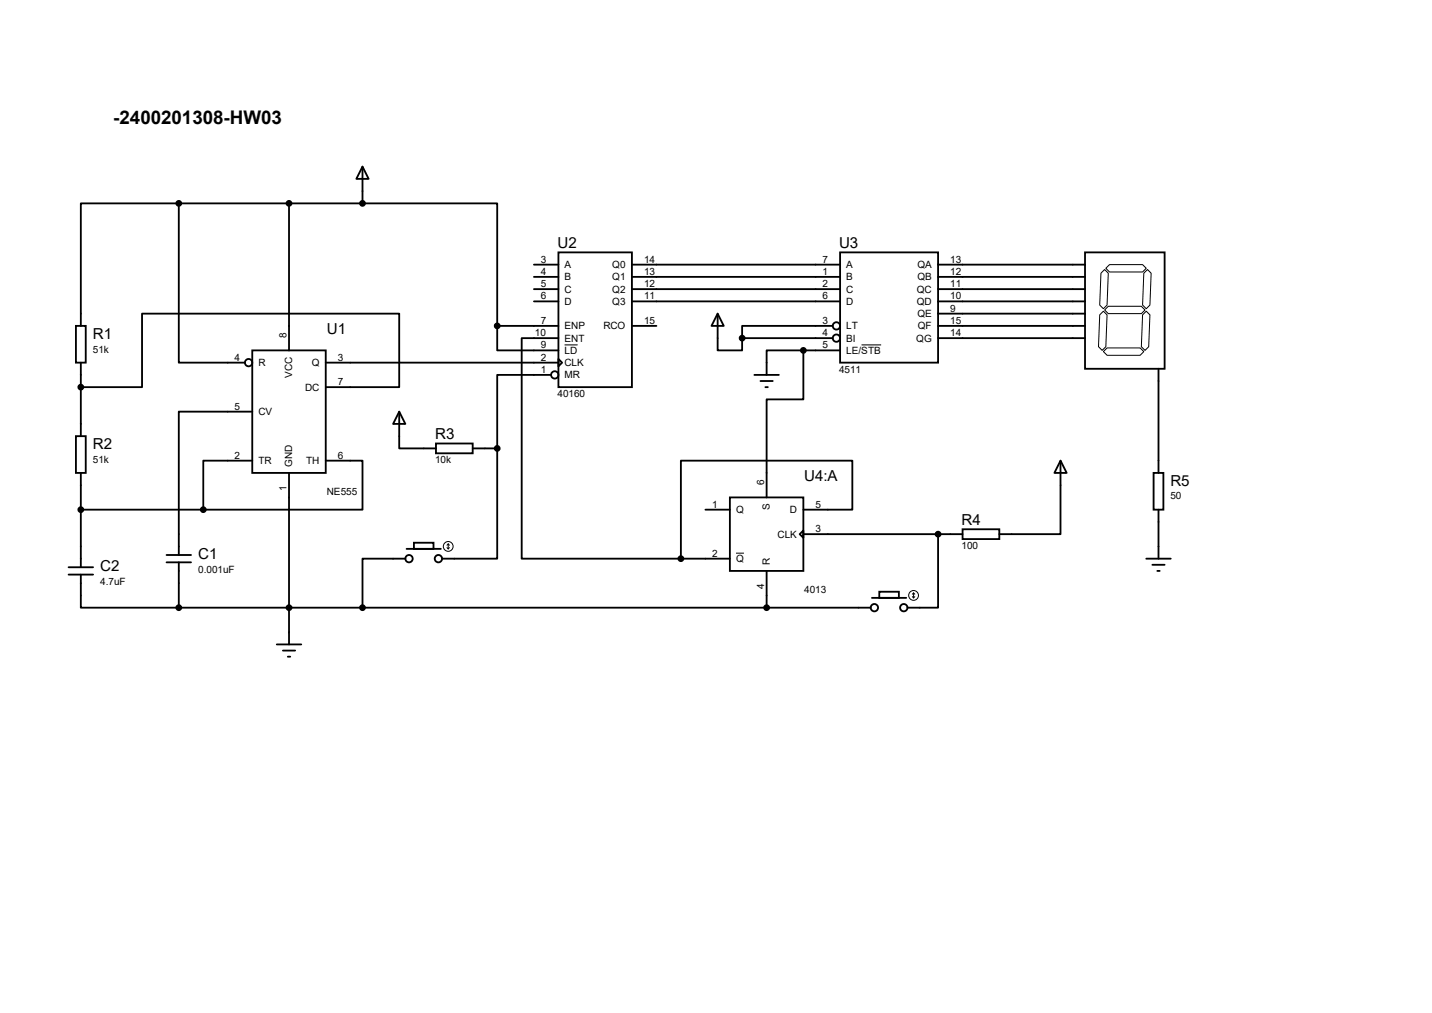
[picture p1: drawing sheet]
<svg xmlns="http://www.w3.org/2000/svg" width="297mm" height="210mm" viewBox="0 0 297 210" stroke-linecap="round" stroke-linejoin="round" font-family="sans-serif">
<g fill="none" stroke="#000" stroke-width=".38">
<path d="M75.2 34.5l1.3 2.6h-2.6zM75.2 34.5v7.7M37.1 42.2h-20.3v25.4M37.1 42.2v33h13.7M37.1 42.2h38.1M59.9 42.2v30.4M75.2 42.2h27.9v25.4M110.7 54.9h5.1M110.7 57.4h5.1M110.7 59.9h5.1M115.8 52.3h15.3v28h-15.3zM131.1 54.9h43.1"/>
<path d="M131.1 57.4h43.1M131.1 59.9h43.1M174.2 52.3h20.4v22.9h-20.4zM194.6 54.9h30.4M194.6 57.4h30.4M194.6 59.9h30.4M225 52.3h16.6v24.2h-16.6zM15.7 67.6h2.1v7.6h-2.1zM16.8 75.2v15.2M52.3 72.6h15.3v25.4h-15.3zM67.6 75.2h48.2M103.1 67.6v5h12.7"/>
<path d="M103.1 67.6h12.7M110.7 62.5h5.1M114.3 77.7h-11.2v15.3M115.8 74.4l.8 .8-.8 .7zM115.8 70.1h-7.6v45.7h33M131.1 62.5h43.1M131.1 67.6h5M148.8 65l1.3 2.6h-2.5zM148.8 65v7.6h5.1v-2.5M153.9 70.1h18.8M156.5 77.7h5M157.7 79h2.6"/>
<path d="M166.6 72.6h-7.6v5.1M166.6 72.6v10.2h-7.6v20.3M166.6 72.6h7.6M172.7 67.6h-18.8v2.5M194.6 62.5h30.4M194.6 67.6h30.4M194.6 70.1h30.4M194.6 65h30.4M240.3 76.5v21.5M15.7 90.4h2.1v7.6h-2.1zM16.8 80.3h12.7v-15.3h53.3v15.3h-15.2M16.8 98v19.6"/>
<path d="M52.3 85.3h-15.2v29.8M52.3 95.5h-10.1v10.2M59.9 98v35.6M67.6 95.5h7.6v10.2h-33M82.8 85.3l1.3 2.6h-2.6zM82.8 85.3v7.7h7.6M90.4 91.9h7.6v2.1h-7.6zM98 93h5.1M103.1 93v22.8h-11.4M158.7 80.3h.6M220 95.5l1.2 2.5h-2.5zM220 95.5v15.2h-12.7"/>
<path d="M239.3 98h2v7.7h-2zM14.2 119.1h5.1M14.2 117.6h5.1M16.8 119.1v6.9h20.3M16.8 105.7h25.4M34.5 116.6h5.1M34.5 115.1h5.1M37.1 116.6v9.4M84.1 115.8h-8.9v10.2M84.3 113.8h7.1M85.9 112.5h4v1.3h-4zM141.2 115.8h10.2"/>
<path d="M146.3 105.7h5.1M151.4 103.1h15.2v15.3h-15.2zM159 118.4v7.6M165.9 110.7l.7-.7v1.5zM166.6 105.7h10.2v-10.2h-35.6v20.3M166.6 110.7h33M194.6 110.7v15.3h-6.4M199.6 109.7h7.7v2.1h-7.7zM237.7 115.8h5.1M239 117.1h2.6M240 118.4h.5M240.3 105.7v10.1"/>
<path d="M37.1 126h143.5M57.4 133.6h5.1M58.7 134.9h2.5M59.7 136.1h.5M180.8 124h7.2M182.4 122.7h4v1.3h-4z"/>
<circle cx="51.6" cy="75.2" r=".76"/>
<circle cx="115.1" cy="77.7" r=".76"/>
<circle cx="173.5" cy="67.6" r=".76"/>
<circle cx="173.5" cy="70.1" r=".76"/>
<circle cx="84.8" cy="115.8" r=".76"/>
<circle cx="90.9" cy="115.8" r=".76"/>
<circle cx="181.4" cy="126" r=".76"/>
<circle cx="187.5" cy="126" r=".76"/>
</g>
<g fill="none" stroke="#000" stroke-width=".21">
<path d="M228.3 56.6l.8-.7 .8 .7-.3 6.6-.7 .8-.8-.8zM229.4 55.6l.7-.7h6.9l.7 .7-.7 .8h-6.9zM237.2 56.6l.8-.7 .8 .7-.3 6.6-.8 .8-.7-.8zM117.1 71.5h2.7M178.7 71.5h4.1M228.1 65.3l.8-.8 .7 .8-.2 6.6-.8 .7-.8-.7zM228.9 72.9l.7-.8h6.9l.7 .8-.7 .8h-6.9zM229.1 64.3l.8-.8h6.8l.8 .8-.8 .7h-6.8zM237 65.3l.7-.8 .8 .8-.2 6.6-.8 .7-.8-.7zM92.7 113.5l.3 .3M93 112.8v1M93 112.8l-.3 .2"/>
<path d="M93 112.8l.2 .2M93.2 113.5l-.2 .3M152.7 114.7h1.6M189.2 123.7l.3 .3M189.5 122.9v1.1M189.5 122.9l-.3 .3M189.5 122.9l.2 .3M189.7 123.7l-.2 .3"/>
<circle cx="93" cy="113.3" r="1.02"/>
<circle cx="189.5" cy="123.4" r="1.02"/>
</g>
<g fill="#000" stroke="#000" stroke-width=".38">
<circle cx="37.1" cy="42.2" r=".51"/>
<circle cx="59.9" cy="42.2" r=".51"/>
<circle cx="75.2" cy="42.2" r=".51"/>
<circle cx="103.1" cy="67.6" r=".51"/>
<circle cx="153.9" cy="70.1" r=".51"/>
<circle cx="166.6" cy="72.6" r=".51"/>
<circle cx="16.8" cy="80.3" r=".51"/>
<circle cx="103.1" cy="93" r=".51"/>
<circle cx="16.8" cy="105.7" r=".51"/>
<circle cx="42.2" cy="105.7" r=".51"/>
<circle cx="141.2" cy="115.8" r=".51"/>
<circle cx="194.6" cy="110.7" r=".51"/>
<circle cx="37.1" cy="126" r=".51"/>
<circle cx="59.9" cy="126" r=".51"/>
<circle cx="75.2" cy="126" r=".51"/>
<circle cx="159" cy="126" r=".51"/>
</g>
<text font-size="3.9" x="23.5" y="25.7">-2400201308-HW03</text>
<g font-size="3.1">
<text x="115.7" y="51.5">U2</text>
<text x="174" y="51.5">U3</text>
<text x="19.3" y="70.2">R1</text>
<text x="67.8" y="69.3">U1</text>
<text x="19.3" y="93.1">R2</text>
<text x="90.3" y="91.1">R3</text>
<text x="166.8" y="99.7">U4:A</text>
<text x="242.7" y="100.7">R5</text>
<text x="199.4" y="108.8">R4</text>
<text x="20.8" y="118.4">C2</text>
<text x="41.1" y="115.9">C1</text>
</g>
<g font-size="2.1">
<text x="112.1" y="54.4">3</text>
<text x="112.1" y="57">4</text>
<text x="112.1" y="59.5">5</text>
<text x="117.1" y="55.6">A</text>
<text x="117.1" y="58.1">B</text>
<text x="127" y="55.6">Q0</text>
<text x="127" y="58.1">Q1</text>
<text x="133.6" y="54.4">14</text>
<text x="133.6" y="57">13</text>
<text x="133.6" y="59.5">12</text>
<text x="170.6" y="54.4">7</text>
<text x="170.6" y="57">1</text>
<text x="170.6" y="59.5">2</text>
<text x="175.5" y="55.6">A</text>
<text x="175.5" y="58.1">B</text>
<text x="190.3" y="55.6">QA</text>
<text x="190.3" y="58.1">QB</text>
<text x="197.1" y="54.4">13</text>
<text x="197.1" y="57">12</text>
<text x="197.1" y="59.5">11</text>
<text x="112.1" y="62.1">6</text>
<text x="117.1" y="60.7">C</text>
<text x="117.1" y="63.2">D</text>
<text x="127" y="60.7">Q2</text>
<text x="127" y="63.2">Q3</text>
<text x="133.6" y="62.1">11</text>
<text x="170.6" y="62.1">6</text>
<text x="175.5" y="60.7">C</text>
<text x="175.5" y="63.2">D</text>
<text x="190.2" y="60.7">QC</text>
<text x="190.2" y="63.2">QD</text>
<text x="190.3" y="65.7">QE</text>
<text x="197.1" y="62.1">10</text>
<text x="197.1" y="64.6">9</text>
<text x="59.4" y="70.1" transform="rotate(-90 59.4 70.1)">8</text>
<text x="111" y="69.7">10</text>
<text x="112.1" y="67.1">7</text>
<text x="117.1" y="68.3">ENP</text>
<text x="117.1" y="70.8">ENT</text>
<text x="125.1" y="68.3">RCO</text>
<text x="133.6" y="67.1">15</text>
<text x="170.6" y="67.1">3</text>
<text x="170.6" y="69.7">4</text>
<text x="175.5" y="68.3">LT</text>
<text x="175.5" y="70.8">BI</text>
<text x="190" y="70.8">QG</text>
<text x="190.4" y="68.3">QF</text>
<text x="197.1" y="67.1">15</text>
<text x="197.1" y="69.7">14</text>
<text x="19.3" y="73.1">51k</text>
<text x="48.6" y="74.8">4</text>
<text x="53.6" y="75.9">R</text>
<text x="64.7" y="75.9">Q</text>
<text x="70.1" y="74.8">3</text>
<text x="112.1" y="72.2">9</text>
<text x="112.1" y="74.8">2</text>
<text x="112.1" y="77.3">1</text>
<text x="117.1" y="73.4">LD</text>
<text x="117.1" y="75.9">CLK</text>
<text x="170.6" y="72.2">5</text>
<text x="174" y="77.3">4511</text>
<text x="175.5" y="73.4">LE/STB</text>
<text x="60.6" y="78.3" transform="rotate(-90 60.6 78.3)">VCC</text>
<text x="63.3" y="81">DC</text>
<text x="70.1" y="79.8">7</text>
<text x="115.7" y="82.4">40160</text>
<text x="117.1" y="78.4">MR</text>
<text x="48.6" y="84.9">5</text>
<text x="53.6" y="86.1">CV</text>
<text x="19.3" y="95.9">51k</text>
<text x="48.6" y="95.1">2</text>
<text x="70.1" y="95.1">6</text>
<text x="53.6" y="96.2">TR</text>
<text x="59.4" y="101.7" transform="rotate(-90 59.4 101.7)">1</text>
<text x="60.6" y="96.8" transform="rotate(-90 60.6 96.8)">GND</text>
<text x="63.5" y="96.2">TH</text>
<text x="90.3" y="96.1">10k</text>
<text x="158.5" y="100.6" transform="rotate(-90 158.5 100.6)">6</text>
<text x="67.8" y="102.7">NE555</text>
<text x="147.7" y="105.2">1</text>
<text x="152.7" y="106.4">Q</text>
<text x="159.7" y="105.8" transform="rotate(-90 159.7 105.8)">S</text>
<text x="163.8" y="106.4">D</text>
<text x="169.2" y="105.2">5</text>
<text x="242.7" y="103.5">50</text>
<text x="161.3" y="111.5">CLK</text>
<text x="169.2" y="110.3">3</text>
<text x="199.4" y="113.8">100</text>
<text x="41.1" y="118.8">0.001uF</text>
<text x="147.7" y="115.4">2</text>
<text x="152.7" y="116.5">Q</text>
<text x="159.7" y="117.1" transform="rotate(-90 159.7 117.1)">R</text>
<text x="20.8" y="121.3">4.7uF</text>
<text x="158.5" y="122" transform="rotate(-90 158.5 122)">4</text>
<text x="166.8" y="123">4013</text>
</g>
</svg>
